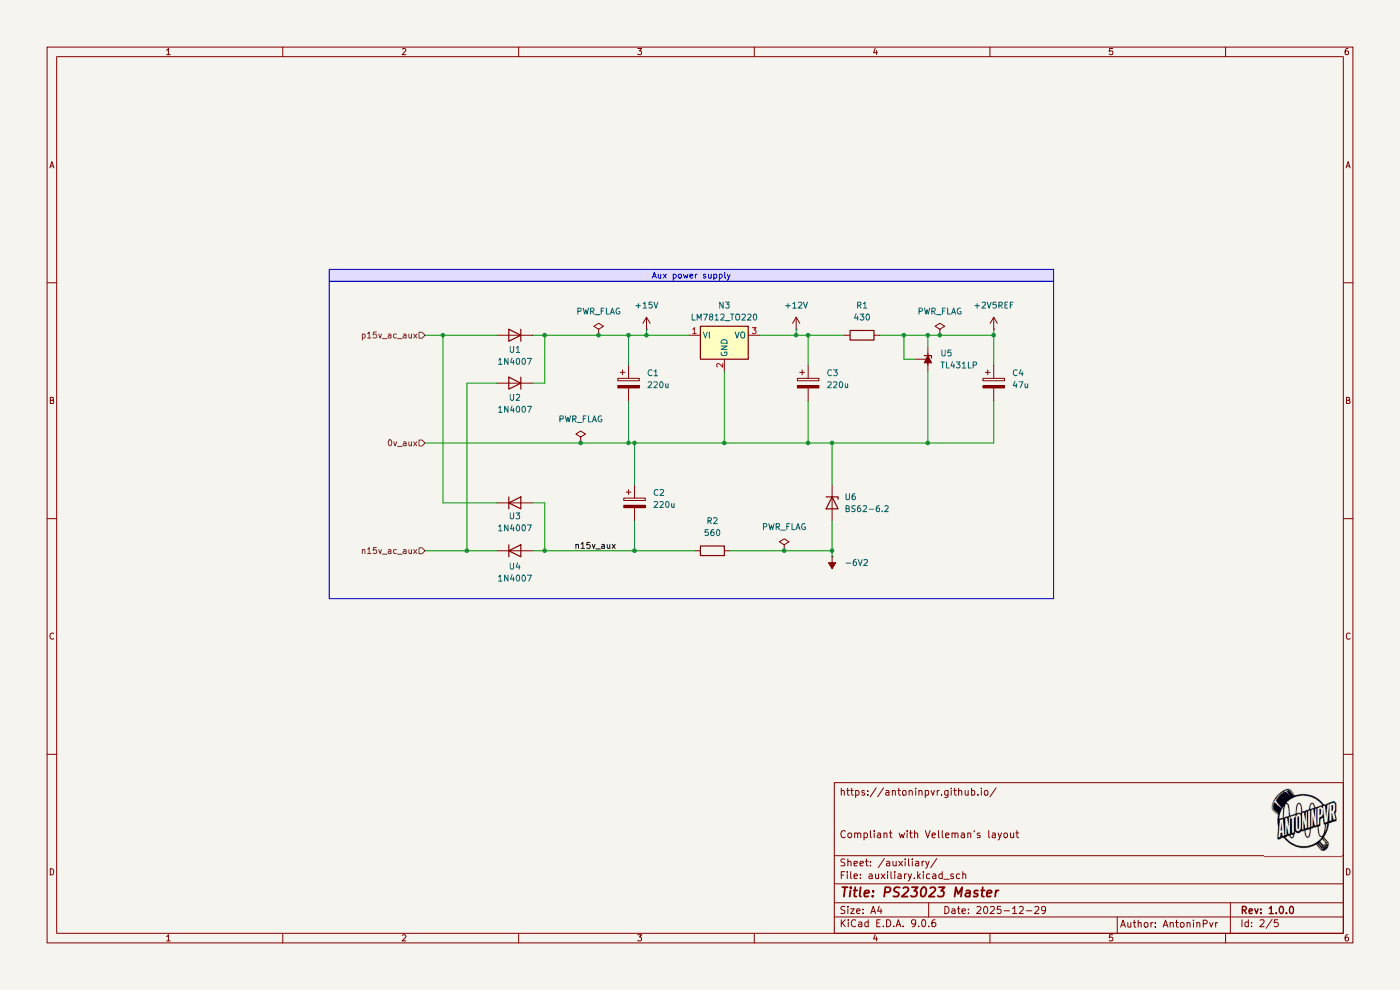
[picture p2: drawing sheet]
(kicad_sch
 (version 20250114)
 (generator "eeschema")
 (generator_version "9.0")
 (paper "A4")
 (title_block
  (title "PS23023 Master")
  (date "2025-12-29")
  (rev "1.0.0")
  (comment 1 "Compliant with Velleman’s layout")
  (comment 2 "Ref: AQF7.820.7120"))
 (lib_symbols
  (symbol "Device:C_Polarized"
   (pin_numbers (hide yes))
   (pin_names
    (offset 0.254)) (exclude_from_sim no) (in_bom yes) (on_board yes)
   (property "Reference" "C" (at 0.635 2.54 0) (effects (font (size 1.27 1.27)) (justify left)))
   (property "Value" "C_Polarized" (at 0.635 -2.54 0) (effects (font (size 1.27 1.27)) (justify left)))
   (property "Footprint" "" (at 0.9652 -3.81 0) (effects (font (size 1.27 1.27)) (hide yes)))
   (property "Datasheet" "~" (at 0 0 0) (effects (font (size 1.27 1.27)) (hide yes)))
   (property "Description" "Polarized capacitor" (at 0 0 0) (effects (font (size 1.27 1.27)) (hide yes)))
   (symbol "C_Polarized_0_1"
    (rectangle (start -2.286 0.508) (end 2.286 1.016) (stroke (width 0) (type default)) (fill (type none)))
    (polyline (pts (xy -1.778 2.286) (xy -0.762 2.286)) (stroke (width 0) (type default)) (fill (type none)))
    (polyline (pts (xy -1.27 2.794) (xy -1.27 1.778)) (stroke (width 0) (type default)) (fill (type none)))
    (rectangle (start 2.286 -0.508) (end -2.286 -1.016) (stroke (width 0) (type default)) (fill (type outline))))
   (symbol "C_Polarized_1_1"
    (pin passive line (at 0 3.81 270) (length 2.794) (name "~" (effects (font (size 1.27 1.27)))) (number "1" (effects (font (size 1.27 1.27)))))
    (pin passive line (at 0 -3.81 90) (length 2.794) (name "~" (effects (font (size 1.27 1.27)))) (number "2" (effects (font (size 1.27 1.27))))))
   (embedded_fonts no))
  (symbol "Device:D_Zener"
   (pin_numbers (hide yes))
   (pin_names
    (offset 1.016) (hide yes)) (exclude_from_sim no) (in_bom yes) (on_board yes)
   (property "Reference" "D" (at 0 2.54 0) (effects (font (size 1.27 1.27))))
   (property "Value" "D_Zener" (at 0 -2.54 0) (effects (font (size 1.27 1.27))))
   (property "Footprint" "" (at 0 0 0) (effects (font (size 1.27 1.27)) (hide yes)))
   (property "Datasheet" "~" (at 0 0 0) (effects (font (size 1.27 1.27)) (hide yes)))
   (property "Description" "Zener diode" (at 0 0 0) (effects (font (size 1.27 1.27)) (hide yes)))
   (symbol "D_Zener_0_1"
    (polyline (pts (xy -1.27 -1.27) (xy -1.27 1.27) (xy -0.762 1.27)) (stroke (width 0.254) (type default)) (fill (type none)))
    (polyline (pts (xy 1.27 0) (xy -1.27 0)) (stroke (width 0) (type default)) (fill (type none)))
    (polyline (pts (xy 1.27 -1.27) (xy 1.27 1.27) (xy -1.27 0) (xy 1.27 -1.27)) (stroke (width 0.254) (type default)) (fill (type none))))
   (symbol "D_Zener_1_1"
    (pin passive line (at -3.81 0 0) (length 2.54) (name "K" (effects (font (size 1.27 1.27)))) (number "1" (effects (font (size 1.27 1.27)))))
    (pin passive line (at 3.81 0 180) (length 2.54) (name "A" (effects (font (size 1.27 1.27)))) (number "2" (effects (font (size 1.27 1.27))))))
   (embedded_fonts no))
  (symbol "Device:R"
   (pin_numbers (hide yes))
   (pin_names
    (offset 0)) (exclude_from_sim no) (in_bom yes) (on_board yes)
   (property "Reference" "R" (at 2.032 0 90) (effects (font (size 1.27 1.27))))
   (property "Value" "R" (at 0 0 90) (effects (font (size 1.27 1.27))))
   (property "Footprint" "" (at -1.778 0 90) (effects (font (size 1.27 1.27)) (hide yes)))
   (property "Datasheet" "~" (at 0 0 0) (effects (font (size 1.27 1.27)) (hide yes)))
   (property "Description" "Resistor" (at 0 0 0) (effects (font (size 1.27 1.27)) (hide yes)))
   (symbol "R_0_1"
    (rectangle (start -1.016 -2.54) (end 1.016 2.54) (stroke (width 0.254) (type default)) (fill (type none))))
   (symbol "R_1_1"
    (pin passive line (at 0 3.81 270) (length 1.27) (name "~" (effects (font (size 1.27 1.27)))) (number "1" (effects (font (size 1.27 1.27)))))
    (pin passive line (at 0 -3.81 90) (length 1.27) (name "~" (effects (font (size 1.27 1.27)))) (number "2" (effects (font (size 1.27 1.27))))))
   (embedded_fonts no))
  (symbol "Diode:1N4007"
   (pin_numbers (hide yes))
   (pin_names (hide yes)) (exclude_from_sim no) (in_bom yes) (on_board yes)
   (property "Reference" "D" (at 0 2.54 0) (effects (font (size 1.27 1.27))))
   (property "Value" "1N4007" (at 0 -2.54 0) (effects (font (size 1.27 1.27))))
   (property "Footprint" "Diode_THT:D_DO-41_SOD81_P10.16mm_Horizontal" (at 0 -4.445 0) (effects (font (size 1.27 1.27)) (hide yes)))
   (property "Datasheet" "http://www.vishay.com/docs/88503/1n4001.pdf" (at 0 0 0) (effects (font (size 1.27 1.27)) (hide yes)))
   (property "Description" "1000V 1A General Purpose Rectifier Diode, DO-41" (at 0 0 0) (effects (font (size 1.27 1.27)) (hide yes)))
   (property "Sim.Device" "D" (at 0 0 0) (effects (font (size 1.27 1.27)) (hide yes)))
   (property "Sim.Pins" "1=K 2=A" (at 0 0 0) (effects (font (size 1.27 1.27)) (hide yes)))
   (symbol "1N4007_0_1"
    (polyline (pts (xy -1.27 1.27) (xy -1.27 -1.27)) (stroke (width 0.254) (type default)) (fill (type none)))
    (polyline (pts (xy 1.27 1.27) (xy 1.27 -1.27) (xy -1.27 0) (xy 1.27 1.27)) (stroke (width 0.254) (type default)) (fill (type none)))
    (polyline (pts (xy 1.27 0) (xy -1.27 0)) (stroke (width 0) (type default)) (fill (type none))))
   (symbol "1N4007_1_1"
    (pin passive line (at -3.81 0 0) (length 2.54) (name "K" (effects (font (size 1.27 1.27)))) (number "1" (effects (font (size 1.27 1.27)))))
    (pin passive line (at 3.81 0 180) (length 2.54) (name "A" (effects (font (size 1.27 1.27)))) (number "2" (effects (font (size 1.27 1.27))))))
   (embedded_fonts no))
  (symbol "Reference_Voltage:TL431LP"
   (pin_numbers (hide yes))
   (pin_names (hide yes)) (exclude_from_sim no) (in_bom yes) (on_board yes)
   (property "Reference" "U" (at -2.54 2.54 0) (effects (font (size 1.27 1.27))))
   (property "Value" "TL431LP" (at 0 -2.54 0) (effects (font (size 1.27 1.27))))
   (property "Footprint" "Package_TO_SOT_THT:TO-92_Inline" (at 0 -4.826 0) (effects (font (size 1.27 1.27)
    (italic yes)) (hide yes)))
   (property "Datasheet" "http://www.ti.com/lit/ds/symlink/tl431.pdf" (at 0.508 -7.112 0) (effects (font (size 1.27 1.27)
    (italic yes)) (hide yes)))
   (property "Description" "Shunt Regulator, TO-92" (at 0 -8.89 0) (effects (font (size 1.27 1.27)) (hide yes)))
   (symbol "TL431LP_0_1"
    (polyline (pts (xy -1.27 0) (xy 0 0) (xy 1.27 0)) (stroke (width 0) (type default)) (fill (type none)))
    (polyline (pts (xy -0.762 -0.762) (xy -0.762 0.762) (xy 0.762 0) (xy -0.762 -0.762)) (stroke (width 0) (type default)) (fill (type outline)))
    (polyline (pts (xy 0.254 -0.762) (xy 0.762 -0.762) (xy 0.762 0.762) (xy 0.762 0.762)) (stroke (width 0.254) (type default)) (fill (type none))))
   (symbol "TL431LP_1_1"
    (pin passive line (at -2.54 0 0) (length 2.54) (name "A" (effects (font (size 1.27 1.27)))) (number "2" (effects (font (size 1.27 1.27)))))
    (pin passive line (at 0 2.54 270) (length 2.54) (name "REF" (effects (font (size 1.27 1.27)))) (number "1" (effects (font (size 1.27 1.27)))))
    (pin passive line (at 2.54 0 180) (length 2.54) (name "K" (effects (font (size 1.27 1.27)))) (number "3" (effects (font (size 1.27 1.27))))))
   (embedded_fonts no))
  (symbol "Regulator_Linear:LM7812_TO220"
   (pin_names
    (offset 0.254)) (exclude_from_sim no) (in_bom yes) (on_board yes)
   (property "Reference" "U" (at -3.81 3.175 0) (effects (font (size 1.27 1.27))))
   (property "Value" "LM7812_TO220" (at 0 3.175 0) (effects (font (size 1.27 1.27)) (justify left)))
   (property "Footprint" "Package_TO_SOT_THT:TO-220-3_Vertical" (at 0 5.715 0) (effects (font (size 1.27 1.27)
    (italic yes)) (hide yes)))
   (property "Datasheet" "https://www.onsemi.cn/PowerSolutions/document/MC7800-D.PDF" (at 0 -1.27 0) (effects (font (size 1.27 1.27)) (hide yes)))
   (property "Description" "Positive 1A 35V Linear Regulator, Fixed Output 12V, TO-220" (at 0 0 0) (effects (font (size 1.27 1.27)) (hide yes)))
   (symbol "LM7812_TO220_0_1"
    (rectangle (start -5.08 1.905) (end 5.08 -5.08) (stroke (width 0.254) (type default)) (fill (type background))))
   (symbol "LM7812_TO220_1_1"
    (pin power_in line (at -7.62 0 0) (length 2.54) (name "VI" (effects (font (size 1.27 1.27)))) (number "1" (effects (font (size 1.27 1.27)))))
    (pin power_in line (at 0 -7.62 90) (length 2.54) (name "GND" (effects (font (size 1.27 1.27)))) (number "2" (effects (font (size 1.27 1.27)))))
    (pin power_out line (at 7.62 0 180) (length 2.54) (name "VO" (effects (font (size 1.27 1.27)))) (number "3" (effects (font (size 1.27 1.27))))))
   (embedded_fonts no))
  (symbol "power:+12V"
   (power)
   (pin_numbers (hide yes))
   (pin_names
    (offset 0) (hide yes)) (exclude_from_sim no) (in_bom yes) (on_board yes)
   (property "Reference" "#PWR" (at 0 -3.81 0) (effects (font (size 1.27 1.27)) (hide yes)))
   (property "Value" "+12V" (at 0 3.556 0) (effects (font (size 1.27 1.27))))
   (property "Footprint" "" (at 0 0 0) (effects (font (size 1.27 1.27)) (hide yes)))
   (property "Datasheet" "" (at 0 0 0) (effects (font (size 1.27 1.27)) (hide yes)))
   (property "Description" "Power symbol creates a global label with name \"+12V\"" (at 0 0 0) (effects (font (size 1.27 1.27)) (hide yes)))
   (symbol "+12V_0_1"
    (polyline (pts (xy -0.762 1.27) (xy 0 2.54)) (stroke (width 0) (type default)) (fill (type none)))
    (polyline (pts (xy 0 2.54) (xy 0.762 1.27)) (stroke (width 0) (type default)) (fill (type none)))
    (polyline (pts (xy 0 0) (xy 0 2.54)) (stroke (width 0) (type default)) (fill (type none))))
   (symbol "+12V_1_1"
    (pin power_in line (at 0 0 90) (length 0) (name "~" (effects (font (size 1.27 1.27)))) (number "1" (effects (font (size 1.27 1.27))))))
   (embedded_fonts no))
  (symbol "power:+15V"
   (power)
   (pin_numbers (hide yes))
   (pin_names
    (offset 0) (hide yes)) (exclude_from_sim no) (in_bom yes) (on_board yes)
   (property "Reference" "#PWR" (at 0 -3.81 0) (effects (font (size 1.27 1.27)) (hide yes)))
   (property "Value" "+15V" (at 0 3.556 0) (effects (font (size 1.27 1.27))))
   (property "Footprint" "" (at 0 0 0) (effects (font (size 1.27 1.27)) (hide yes)))
   (property "Datasheet" "" (at 0 0 0) (effects (font (size 1.27 1.27)) (hide yes)))
   (property "Description" "Power symbol creates a global label with name \"+15V\"" (at 0 0 0) (effects (font (size 1.27 1.27)) (hide yes)))
   (symbol "+15V_0_1"
    (polyline (pts (xy -0.762 1.27) (xy 0 2.54)) (stroke (width 0) (type default)) (fill (type none)))
    (polyline (pts (xy 0 2.54) (xy 0.762 1.27)) (stroke (width 0) (type default)) (fill (type none)))
    (polyline (pts (xy 0 0) (xy 0 2.54)) (stroke (width 0) (type default)) (fill (type none))))
   (symbol "+15V_1_1"
    (pin power_in line (at 0 0 90) (length 0) (name "~" (effects (font (size 1.27 1.27)))) (number "1" (effects (font (size 1.27 1.27))))))
   (embedded_fonts no))
  (symbol "power:+2V5"
   (power)
   (pin_numbers (hide yes))
   (pin_names
    (offset 0) (hide yes)) (exclude_from_sim no) (in_bom yes) (on_board yes)
   (property "Reference" "#PWR" (at 0 -3.81 0) (effects (font (size 1.27 1.27)) (hide yes)))
   (property "Value" "+2V5" (at 0 3.556 0) (effects (font (size 1.27 1.27))))
   (property "Footprint" "" (at 0 0 0) (effects (font (size 1.27 1.27)) (hide yes)))
   (property "Datasheet" "" (at 0 0 0) (effects (font (size 1.27 1.27)) (hide yes)))
   (property "Description" "Power symbol creates a global label with name \"+2V5\"" (at 0 0 0) (effects (font (size 1.27 1.27)) (hide yes)))
   (symbol "+2V5_0_1"
    (polyline (pts (xy -0.762 1.27) (xy 0 2.54)) (stroke (width 0) (type default)) (fill (type none)))
    (polyline (pts (xy 0 2.54) (xy 0.762 1.27)) (stroke (width 0) (type default)) (fill (type none)))
    (polyline (pts (xy 0 0) (xy 0 2.54)) (stroke (width 0) (type default)) (fill (type none))))
   (symbol "+2V5_1_1"
    (pin power_in line (at 0 0 90) (length 0) (name "~" (effects (font (size 1.27 1.27)))) (number "1" (effects (font (size 1.27 1.27))))))
   (embedded_fonts no))
  (symbol "power:-6V"
   (power)
   (pin_numbers (hide yes))
   (pin_names
    (offset 0) (hide yes)) (exclude_from_sim no) (in_bom yes) (on_board yes)
   (property "Reference" "#PWR" (at 0 -3.81 0) (effects (font (size 1.27 1.27)) (hide yes)))
   (property "Value" "-6V" (at 0 3.556 0) (effects (font (size 1.27 1.27))))
   (property "Footprint" "" (at 0 0 0) (effects (font (size 1.27 1.27)) (hide yes)))
   (property "Datasheet" "" (at 0 0 0) (effects (font (size 1.27 1.27)) (hide yes)))
   (property "Description" "Power symbol creates a global label with name \"-6V\"" (at 0 0 0) (effects (font (size 1.27 1.27)) (hide yes)))
   (symbol "-6V_0_0"
    (pin power_in line (at 0 0 90) (length 0) (name "~" (effects (font (size 1.27 1.27)))) (number "1" (effects (font (size 1.27 1.27))))))
   (symbol "-6V_0_1"
    (polyline (pts (xy 0 0) (xy 0 1.27) (xy 0.762 1.27) (xy 0 2.54) (xy -0.762 1.27) (xy 0 1.27)) (stroke (width 0) (type default)) (fill (type outline))))
   (embedded_fonts no))
  (symbol "power:PWR_FLAG"
   (power)
   (pin_numbers (hide yes))
   (pin_names
    (offset 0) (hide yes)) (exclude_from_sim no) (in_bom yes) (on_board yes)
   (property "Reference" "#FLG" (at 0 1.905 0) (effects (font (size 1.27 1.27)) (hide yes)))
   (property "Value" "PWR_FLAG" (at 0 3.81 0) (effects (font (size 1.27 1.27))))
   (property "Footprint" "" (at 0 0 0) (effects (font (size 1.27 1.27)) (hide yes)))
   (property "Datasheet" "~" (at 0 0 0) (effects (font (size 1.27 1.27)) (hide yes)))
   (property "Description" "Special symbol for telling ERC where power comes from" (at 0 0 0) (effects (font (size 1.27 1.27)) (hide yes)))
   (symbol "PWR_FLAG_0_0"
    (pin power_out line (at 0 0 90) (length 0) (name "~" (effects (font (size 1.27 1.27)))) (number "1" (effects (font (size 1.27 1.27))))))
   (symbol "PWR_FLAG_0_1"
    (polyline (pts (xy 0 0) (xy 0 1.27) (xy -1.016 1.905) (xy 0 2.54) (xy 1.016 1.905) (xy 0 1.27)) (stroke (width 0) (type default)) (fill (type none))))
   (embedded_fonts no)))
 (rectangle
  (start 69.85 59.69)
  (end 223.52 127)
  (stroke (width 0) (type default))
  (fill (type none)))
 (text_box "Aux power supply"
  (exclude_from_sim no)
  (at 69.85 57.15 0)
  (size 153.67 2.54)
  (margins 0.9525 0.9525 0.9525 0.9525)
  (stroke (width 0) (type solid))
  (fill (type color) (color 226 221 255 1))
  (effects (font (size 1.27 1.27))))
 (junction
  (at 199.39 71.12)
  (diameter 0)
  (color 0 0 0 0))
 (junction
  (at 133.35 71.12)
  (diameter 0)
  (color 0 0 0 0))
 (junction
  (at 171.45 71.12)
  (diameter 0)
  (color 0 0 0 0))
 (junction
  (at 123.19 93.98)
  (diameter 0)
  (color 0 0 0 0))
 (junction
  (at 134.62 93.98)
  (diameter 0)
  (color 0 0 0 0))
 (junction
  (at 137.16 71.12)
  (diameter 0)
  (color 0 0 0 0))
 (junction
  (at 196.85 71.12)
  (diameter 0)
  (color 0 0 0 0))
 (junction
  (at 127 71.12)
  (diameter 0)
  (color 0 0 0 0))
 (junction
  (at 171.45 93.98)
  (diameter 0)
  (color 0 0 0 0))
 (junction
  (at 191.77 71.12)
  (diameter 0)
  (color 0 0 0 0))
 (junction
  (at 153.67 93.98)
  (diameter 0)
  (color 0 0 0 0))
 (junction
  (at 176.53 116.84)
  (diameter 0)
  (color 0 0 0 0))
 (junction
  (at 176.53 93.98)
  (diameter 0)
  (color 0 0 0 0))
 (junction
  (at 134.62 116.84)
  (diameter 0)
  (color 0 0 0 0))
 (junction
  (at 196.85 93.98)
  (diameter 0)
  (color 0 0 0 0))
 (junction
  (at 115.57 71.12)
  (diameter 0)
  (color 0 0 0 0))
 (junction
  (at 115.57 116.84)
  (diameter 0)
  (color 0 0 0 0))
 (junction
  (at 93.98 71.12)
  (diameter 0)
  (color 0 0 0 0))
 (junction
  (at 99.06 116.84)
  (diameter 0)
  (color 0 0 0 0))
 (junction
  (at 210.82 71.12)
  (diameter 0)
  (color 0 0 0 0))
 (junction
  (at 168.91 71.12)
  (diameter 0)
  (color 0 0 0 0))
 (junction
  (at 166.37 116.84)
  (diameter 0)
  (color 0 0 0 0))
 (junction
  (at 133.35 93.98)
  (diameter 0)
  (color 0 0 0 0))
 (wire
  (pts (xy 176.53 116.84) (xy 176.53 110.49))
  (stroke (width 0) (type default)))
 (wire
  (pts (xy 194.31 76.2) (xy 191.77 76.2))
  (stroke (width 0) (type default)))
 (wire
  (pts (xy 153.67 93.98) (xy 171.45 93.98))
  (stroke (width 0) (type default)))
 (wire
  (pts (xy 133.35 77.47) (xy 133.35 71.12))
  (stroke (width 0) (type default)))
 (wire
  (pts (xy 210.82 69.85) (xy 210.82 71.12))
  (stroke (width 0) (type default)))
 (wire
  (pts (xy 199.39 71.12) (xy 196.85 71.12))
  (stroke (width 0) (type default)))
 (wire
  (pts (xy 210.82 93.98) (xy 196.85 93.98))
  (stroke (width 0) (type default)))
 (wire
  (pts (xy 115.57 71.12) (xy 115.57 81.28))
  (stroke (width 0) (type default)))
 (wire
  (pts (xy 133.35 71.12) (xy 127 71.12))
  (stroke (width 0) (type default)))
 (wire
  (pts (xy 127 71.12) (xy 115.57 71.12))
  (stroke (width 0) (type default)))
 (wire
  (pts (xy 171.45 71.12) (xy 179.07 71.12))
  (stroke (width 0) (type default)))
 (wire
  (pts (xy 168.91 69.85) (xy 168.91 71.12))
  (stroke (width 0) (type default)))
 (wire
  (pts (xy 123.19 93.98) (xy 133.35 93.98))
  (stroke (width 0) (type default)))
 (wire
  (pts (xy 196.85 78.74) (xy 196.85 93.98))
  (stroke (width 0) (type default)))
 (wire
  (pts (xy 90.17 93.98) (xy 123.19 93.98))
  (stroke (width 0) (type default)))
 (wire
  (pts (xy 191.77 76.2) (xy 191.77 71.12))
  (stroke (width 0) (type default)))
 (wire
  (pts (xy 134.62 93.98) (xy 134.62 102.87))
  (stroke (width 0) (type default)))
 (wire
  (pts (xy 137.16 69.85) (xy 137.16 71.12))
  (stroke (width 0) (type default)))
 (wire
  (pts (xy 210.82 77.47) (xy 210.82 71.12))
  (stroke (width 0) (type default)))
 (wire
  (pts (xy 153.67 78.74) (xy 153.67 93.98))
  (stroke (width 0) (type default)))
 (wire
  (pts (xy 90.17 116.84) (xy 99.06 116.84))
  (stroke (width 0) (type default)))
 (wire
  (pts (xy 99.06 81.28) (xy 105.41 81.28))
  (stroke (width 0) (type default)))
 (wire
  (pts (xy 154.94 116.84) (xy 166.37 116.84))
  (stroke (width 0) (type default)))
 (wire
  (pts (xy 210.82 71.12) (xy 199.39 71.12))
  (stroke (width 0) (type default)))
 (wire
  (pts (xy 134.62 116.84) (xy 147.32 116.84))
  (stroke (width 0) (type default)))
 (wire
  (pts (xy 176.53 93.98) (xy 196.85 93.98))
  (stroke (width 0) (type default)))
 (wire
  (pts (xy 113.03 81.28) (xy 115.57 81.28))
  (stroke (width 0) (type default)))
 (wire
  (pts (xy 113.03 106.68) (xy 115.57 106.68))
  (stroke (width 0) (type default)))
 (wire
  (pts (xy 176.53 93.98) (xy 171.45 93.98))
  (stroke (width 0) (type default)))
 (wire
  (pts (xy 99.06 116.84) (xy 105.41 116.84))
  (stroke (width 0) (type default)))
 (wire
  (pts (xy 134.62 93.98) (xy 133.35 93.98))
  (stroke (width 0) (type default)))
 (wire
  (pts (xy 171.45 77.47) (xy 171.45 71.12))
  (stroke (width 0) (type default)))
 (wire
  (pts (xy 196.85 71.12) (xy 191.77 71.12))
  (stroke (width 0) (type default)))
 (wire
  (pts (xy 133.35 71.12) (xy 137.16 71.12))
  (stroke (width 0) (type default)))
 (wire
  (pts (xy 90.17 71.12) (xy 93.98 71.12))
  (stroke (width 0) (type default)))
 (wire
  (pts (xy 93.98 71.12) (xy 93.98 106.68))
  (stroke (width 0) (type default)))
 (wire
  (pts (xy 113.03 116.84) (xy 115.57 116.84))
  (stroke (width 0) (type default)))
 (wire
  (pts (xy 134.62 116.84) (xy 115.57 116.84))
  (stroke (width 0) (type default)))
 (wire
  (pts (xy 113.03 71.12) (xy 115.57 71.12))
  (stroke (width 0) (type default)))
 (wire
  (pts (xy 134.62 110.49) (xy 134.62 116.84))
  (stroke (width 0) (type default)))
 (wire
  (pts (xy 115.57 106.68) (xy 115.57 116.84))
  (stroke (width 0) (type default)))
 (wire
  (pts (xy 161.29 71.12) (xy 168.91 71.12))
  (stroke (width 0) (type default)))
 (wire
  (pts (xy 137.16 71.12) (xy 146.05 71.12))
  (stroke (width 0) (type default)))
 (wire
  (pts (xy 210.82 85.09) (xy 210.82 93.98))
  (stroke (width 0) (type default)))
 (wire
  (pts (xy 171.45 85.09) (xy 171.45 93.98))
  (stroke (width 0) (type default)))
 (wire
  (pts (xy 153.67 93.98) (xy 134.62 93.98))
  (stroke (width 0) (type default)))
 (wire
  (pts (xy 93.98 71.12) (xy 105.41 71.12))
  (stroke (width 0) (type default)))
 (wire
  (pts (xy 196.85 73.66) (xy 196.85 71.12))
  (stroke (width 0) (type default)))
 (wire
  (pts (xy 133.35 93.98) (xy 133.35 85.09))
  (stroke (width 0) (type default)))
 (wire
  (pts (xy 99.06 81.28) (xy 99.06 116.84))
  (stroke (width 0) (type default)))
 (wire
  (pts (xy 176.53 93.98) (xy 176.53 102.87))
  (stroke (width 0) (type default)))
 (wire
  (pts (xy 191.77 71.12) (xy 186.69 71.12))
  (stroke (width 0) (type default)))
 (wire
  (pts (xy 166.37 116.84) (xy 176.53 116.84))
  (stroke (width 0) (type default)))
 (wire
  (pts (xy 93.98 106.68) (xy 105.41 106.68))
  (stroke (width 0) (type default)))
 (wire
  (pts (xy 168.91 71.12) (xy 171.45 71.12))
  (stroke (width 0) (type default)))
 (wire
  (pts (xy 176.53 116.84) (xy 176.53 118.11))
  (stroke (width 0) (type default)))
 (label "n15v_aux"
  (at 130.81 116.84 180)
  (effects (font (size 1.27 1.27)) (justify right bottom)))
 (hierarchical_label "n15v_ac_aux"
  (shape input)
  (at 90.17 116.84 180)
  (effects (font (size 1.27 1.27)) (justify right)))
 (hierarchical_label "0v_aux"
  (shape input)
  (at 90.17 93.98 180)
  (effects (font (size 1.27 1.27)) (justify right)))
 (hierarchical_label "p15v_ac_aux"
  (shape input)
  (at 90.17 71.12 180)
  (effects (font (size 1.27 1.27)) (justify right)))
 (symbol
  (lib_id "Diode:1N4007")
  (at 109.22 81.28 0)
  (mirror y)
  (unit 1)
  (exclude_from_sim no)
  (in_bom yes)
  (on_board yes)
  (dnp no)
  (property "Reference" "U2" (at 109.22 84.328 0) (effects (font (size 1.27 1.27))))
  (property "Value" "1N4007" (at 109.22 86.868 0) (effects (font (size 1.27 1.27))))
  (property "Footprint" "Diode_THT:D_DO-41_SOD81_P10.16mm_Horizontal" (at 109.22 85.725 0) (effects (font (size 1.27 1.27)) (hide yes)))
  (property "Datasheet" "http://www.vishay.com/docs/88503/1n4001.pdf" (at 109.22 81.28 0) (effects (font (size 1.27 1.27)) (hide yes)))
  (property "Description" "1000V 1A General Purpose Rectifier Diode, DO-41" (at 109.22 81.28 0) (effects (font (size 1.27 1.27)) (hide yes)))
  (property "Sim.Device" "D" (at 109.22 81.28 0) (effects (font (size 1.27 1.27)) (hide yes)))
  (property "Sim.Pins" "1=K 2=A" (at 109.22 81.28 0) (effects (font (size 1.27 1.27)) (hide yes)))
  (pin "1")
  (pin "2"))
 (symbol
  (lib_id "power:+2V5")
  (at 210.82 69.85 0)
  (unit 1)
  (exclude_from_sim no)
  (in_bom yes)
  (on_board yes)
  (dnp no)
  (fields_autoplaced yes)
  (property "Reference" "#PWR024" (at 210.82 73.66 0) (effects (font (size 1.27 1.27)) (hide yes)))
  (property "Value" "+2V5REF" (at 210.82 64.77 0) (effects (font (size 1.27 1.27))))
  (property "Footprint" "" (at 210.82 69.85 0) (effects (font (size 1.27 1.27)) (hide yes)))
  (property "Datasheet" "" (at 210.82 69.85 0) (effects (font (size 1.27 1.27)) (hide yes)))
  (property "Description" "Power symbol creates a global label with name \"+2V5\"" (at 210.82 69.85 0) (effects (font (size 1.27 1.27)) (hide yes)))
  (pin "1"))
 (symbol
  (lib_id "Device:R")
  (at 182.88 71.12 90)
  (unit 1)
  (exclude_from_sim no)
  (in_bom yes)
  (on_board yes)
  (dnp no)
  (fields_autoplaced yes)
  (property "Reference" "R1" (at 182.88 64.77 90) (effects (font (size 1.27 1.27))))
  (property "Value" "430" (at 182.88 67.31 90) (effects (font (size 1.27 1.27))))
  (property "Footprint" "" (at 182.88 72.898 90) (effects (font (size 1.27 1.27)) (hide yes)))
  (property "Datasheet" "~" (at 182.88 71.12 0) (effects (font (size 1.27 1.27)) (hide yes)))
  (property "Description" "Resistor" (at 182.88 71.12 0) (effects (font (size 1.27 1.27)) (hide yes)))
  (pin "1")
  (pin "2"))
 (symbol
  (lib_id "Diode:1N4007")
  (at 109.22 106.68 0)
  (unit 1)
  (exclude_from_sim no)
  (in_bom yes)
  (on_board yes)
  (dnp no)
  (property "Reference" "U3" (at 109.22 109.474 0) (effects (font (size 1.27 1.27))))
  (property "Value" "1N4007" (at 109.22 112.014 0) (effects (font (size 1.27 1.27))))
  (property "Footprint" "Diode_THT:D_DO-41_SOD81_P10.16mm_Horizontal" (at 109.22 111.125 0) (effects (font (size 1.27 1.27)) (hide yes)))
  (property "Datasheet" "http://www.vishay.com/docs/88503/1n4001.pdf" (at 109.22 106.68 0) (effects (font (size 1.27 1.27)) (hide yes)))
  (property "Description" "1000V 1A General Purpose Rectifier Diode, DO-41" (at 109.22 106.68 0) (effects (font (size 1.27 1.27)) (hide yes)))
  (property "Sim.Device" "D" (at 109.22 106.68 0) (effects (font (size 1.27 1.27)) (hide yes)))
  (property "Sim.Pins" "1=K 2=A" (at 109.22 106.68 0) (effects (font (size 1.27 1.27)) (hide yes)))
  (pin "1")
  (pin "2"))
 (symbol
  (lib_id "Diode:1N4007")
  (at 109.22 116.84 0)
  (unit 1)
  (exclude_from_sim no)
  (in_bom yes)
  (on_board yes)
  (dnp no)
  (property "Reference" "U4" (at 109.22 120.142 0) (effects (font (size 1.27 1.27))))
  (property "Value" "1N4007" (at 109.22 122.682 0) (effects (font (size 1.27 1.27))))
  (property "Footprint" "Diode_THT:D_DO-41_SOD81_P10.16mm_Horizontal" (at 109.22 121.285 0) (effects (font (size 1.27 1.27)) (hide yes)))
  (property "Datasheet" "http://www.vishay.com/docs/88503/1n4001.pdf" (at 109.22 116.84 0) (effects (font (size 1.27 1.27)) (hide yes)))
  (property "Description" "1000V 1A General Purpose Rectifier Diode, DO-41" (at 109.22 116.84 0) (effects (font (size 1.27 1.27)) (hide yes)))
  (property "Sim.Device" "D" (at 109.22 116.84 0) (effects (font (size 1.27 1.27)) (hide yes)))
  (property "Sim.Pins" "1=K 2=A" (at 109.22 116.84 0) (effects (font (size 1.27 1.27)) (hide yes)))
  (pin "1")
  (pin "2"))
 (symbol
  (lib_id "Device:C_Polarized")
  (at 210.82 81.28 0)
  (unit 1)
  (exclude_from_sim no)
  (in_bom yes)
  (on_board yes)
  (dnp no)
  (fields_autoplaced yes)
  (property "Reference" "C4" (at 214.63 79.1209 0) (effects (font (size 1.27 1.27)) (justify left)))
  (property "Value" "47u" (at 214.63 81.6609 0) (effects (font (size 1.27 1.27)) (justify left)))
  (property "Footprint" "" (at 211.7852 85.09 0) (effects (font (size 1.27 1.27)) (hide yes)))
  (property "Datasheet" "~" (at 210.82 81.28 0) (effects (font (size 1.27 1.27)) (hide yes)))
  (property "Description" "Polarized capacitor" (at 210.82 81.28 0) (effects (font (size 1.27 1.27)) (hide yes)))
  (pin "1")
  (pin "2"))
 (symbol
  (lib_id "Regulator_Linear:LM7812_TO220")
  (at 153.67 71.12 0)
  (unit 1)
  (exclude_from_sim no)
  (in_bom yes)
  (on_board yes)
  (dnp no)
  (fields_autoplaced yes)
  (property "Reference" "N3" (at 153.67 64.77 0) (effects (font (size 1.27 1.27))))
  (property "Value" "LM7812_TO220" (at 153.67 67.31 0) (effects (font (size 1.27 1.27))))
  (property "Footprint" "Package_TO_SOT_THT:TO-220-3_Vertical" (at 153.67 65.405 0) (effects (font (size 1.27 1.27)
    (italic yes)) (hide yes)))
  (property "Datasheet" "https://www.onsemi.cn/PowerSolutions/document/MC7800-D.PDF" (at 153.67 72.39 0) (effects (font (size 1.27 1.27)) (hide yes)))
  (property "Description" "Positive 1A 35V Linear Regulator, Fixed Output 12V, TO-220" (at 153.67 71.12 0) (effects (font (size 1.27 1.27)) (hide yes)))
  (pin "1")
  (pin "2")
  (pin "3"))
 (symbol
  (lib_id "power:-6V")
  (at 176.53 118.11 180)
  (unit 1)
  (exclude_from_sim no)
  (in_bom yes)
  (on_board yes)
  (dnp no)
  (fields_autoplaced yes)
  (property "Reference" "#PWR04" (at 176.53 114.3 0) (effects (font (size 1.27 1.27)) (hide yes)))
  (property "Value" "-6V2" (at 179.07 119.3799 0) (effects (font (size 1.27 1.27)) (justify right)))
  (property "Footprint" "" (at 176.53 118.11 0) (effects (font (size 1.27 1.27)) (hide yes)))
  (property "Datasheet" "" (at 176.53 118.11 0) (effects (font (size 1.27 1.27)) (hide yes)))
  (property "Description" "Power symbol creates a global label with name \"-6V\"" (at 176.53 118.11 0) (effects (font (size 1.27 1.27)) (hide yes)))
  (pin "1"))
 (symbol
  (lib_id "power:PWR_FLAG")
  (at 127 71.12 0)
  (unit 1)
  (exclude_from_sim no)
  (in_bom yes)
  (on_board yes)
  (dnp no)
  (fields_autoplaced yes)
  (property "Reference" "#FLG02" (at 127 69.215 0) (effects (font (size 1.27 1.27)) (hide yes)))
  (property "Value" "PWR_FLAG" (at 127 66.04 0) (effects (font (size 1.27 1.27))))
  (property "Footprint" "" (at 127 71.12 0) (effects (font (size 1.27 1.27)) (hide yes)))
  (property "Datasheet" "~" (at 127 71.12 0) (effects (font (size 1.27 1.27)) (hide yes)))
  (property "Description" "Special symbol for telling ERC where power comes from" (at 127 71.12 0) (effects (font (size 1.27 1.27)) (hide yes)))
  (pin "1"))
 (symbol
  (lib_id "Device:D_Zener")
  (at 176.53 106.68 270)
  (unit 1)
  (exclude_from_sim no)
  (in_bom yes)
  (on_board yes)
  (dnp no)
  (fields_autoplaced yes)
  (property "Reference" "U6" (at 179.07 105.4099 90) (effects (font (size 1.27 1.27)) (justify left)))
  (property "Value" "BS62-6.2" (at 179.07 107.9499 90) (effects (font (size 1.27 1.27)) (justify left)))
  (property "Footprint" "" (at 176.53 106.68 0) (effects (font (size 1.27 1.27)) (hide yes)))
  (property "Datasheet" "~" (at 176.53 106.68 0) (effects (font (size 1.27 1.27)) (hide yes)))
  (property "Description" "Zener diode" (at 176.53 106.68 0) (effects (font (size 1.27 1.27)) (hide yes)))
  (pin "2")
  (pin "1"))
 (symbol
  (lib_id "Device:R")
  (at 151.13 116.84 90)
  (unit 1)
  (exclude_from_sim no)
  (in_bom yes)
  (on_board yes)
  (dnp no)
  (fields_autoplaced yes)
  (property "Reference" "R2" (at 151.13 110.49 90) (effects (font (size 1.27 1.27))))
  (property "Value" "560" (at 151.13 113.03 90) (effects (font (size 1.27 1.27))))
  (property "Footprint" "" (at 151.13 118.618 90) (effects (font (size 1.27 1.27)) (hide yes)))
  (property "Datasheet" "~" (at 151.13 116.84 0) (effects (font (size 1.27 1.27)) (hide yes)))
  (property "Description" "Resistor" (at 151.13 116.84 0) (effects (font (size 1.27 1.27)) (hide yes)))
  (pin "1")
  (pin "2"))
 (symbol
  (lib_id "Device:C_Polarized")
  (at 133.35 81.28 0)
  (unit 1)
  (exclude_from_sim no)
  (in_bom yes)
  (on_board yes)
  (dnp no)
  (fields_autoplaced yes)
  (property "Reference" "C1" (at 137.16 79.1209 0) (effects (font (size 1.27 1.27)) (justify left)))
  (property "Value" "220u" (at 137.16 81.6609 0) (effects (font (size 1.27 1.27)) (justify left)))
  (property "Footprint" "" (at 134.3152 85.09 0) (effects (font (size 1.27 1.27)) (hide yes)))
  (property "Datasheet" "~" (at 133.35 81.28 0) (effects (font (size 1.27 1.27)) (hide yes)))
  (property "Description" "Polarized capacitor" (at 133.35 81.28 0) (effects (font (size 1.27 1.27)) (hide yes)))
  (pin "1")
  (pin "2"))
 (symbol
  (lib_id "Device:C_Polarized")
  (at 134.62 106.68 0)
  (unit 1)
  (exclude_from_sim no)
  (in_bom yes)
  (on_board yes)
  (dnp no)
  (fields_autoplaced yes)
  (property "Reference" "C2" (at 138.43 104.5209 0) (effects (font (size 1.27 1.27)) (justify left)))
  (property "Value" "220u" (at 138.43 107.0609 0) (effects (font (size 1.27 1.27)) (justify left)))
  (property "Footprint" "" (at 135.5852 110.49 0) (effects (font (size 1.27 1.27)) (hide yes)))
  (property "Datasheet" "~" (at 134.62 106.68 0) (effects (font (size 1.27 1.27)) (hide yes)))
  (property "Description" "Polarized capacitor" (at 134.62 106.68 0) (effects (font (size 1.27 1.27)) (hide yes)))
  (pin "1")
  (pin "2"))
 (symbol
  (lib_id "Reference_Voltage:TL431LP")
  (at 196.85 76.2 90)
  (unit 1)
  (exclude_from_sim no)
  (in_bom yes)
  (on_board yes)
  (dnp no)
  (fields_autoplaced yes)
  (property "Reference" "U5" (at 199.39 74.9299 90) (effects (font (size 1.27 1.27)) (justify right)))
  (property "Value" "TL431LP" (at 199.39 77.4699 90) (effects (font (size 1.27 1.27)) (justify right)))
  (property "Footprint" "Package_TO_SOT_THT:TO-92_Inline" (at 201.676 76.2 0) (effects (font (size 1.27 1.27)
    (italic yes)) (hide yes)))
  (property "Datasheet" "http://www.ti.com/lit/ds/symlink/tl431.pdf" (at 203.962 75.692 0) (effects (font (size 1.27 1.27)
    (italic yes)) (hide yes)))
  (property "Description" "Shunt Regulator, TO-92" (at 205.74 76.2 0) (effects (font (size 1.27 1.27)) (hide yes)))
  (pin "2")
  (pin "1")
  (pin "3"))
 (symbol
  (lib_id "power:PWR_FLAG")
  (at 166.37 116.84 0)
  (unit 1)
  (exclude_from_sim no)
  (in_bom yes)
  (on_board yes)
  (dnp no)
  (fields_autoplaced yes)
  (property "Reference" "#FLG04" (at 166.37 114.935 0) (effects (font (size 1.27 1.27)) (hide yes)))
  (property "Value" "PWR_FLAG" (at 166.37 111.76 0) (effects (font (size 1.27 1.27))))
  (property "Footprint" "" (at 166.37 116.84 0) (effects (font (size 1.27 1.27)) (hide yes)))
  (property "Datasheet" "~" (at 166.37 116.84 0) (effects (font (size 1.27 1.27)) (hide yes)))
  (property "Description" "Special symbol for telling ERC where power comes from" (at 166.37 116.84 0) (effects (font (size 1.27 1.27)) (hide yes)))
  (pin "1"))
 (symbol
  (lib_id "Device:C_Polarized")
  (at 171.45 81.28 0)
  (unit 1)
  (exclude_from_sim no)
  (in_bom yes)
  (on_board yes)
  (dnp no)
  (fields_autoplaced yes)
  (property "Reference" "C3" (at 175.26 79.1209 0) (effects (font (size 1.27 1.27)) (justify left)))
  (property "Value" "220u" (at 175.26 81.6609 0) (effects (font (size 1.27 1.27)) (justify left)))
  (property "Footprint" "" (at 172.4152 85.09 0) (effects (font (size 1.27 1.27)) (hide yes)))
  (property "Datasheet" "~" (at 171.45 81.28 0) (effects (font (size 1.27 1.27)) (hide yes)))
  (property "Description" "Polarized capacitor" (at 171.45 81.28 0) (effects (font (size 1.27 1.27)) (hide yes)))
  (pin "1")
  (pin "2"))
 (symbol
  (lib_id "Diode:1N4007")
  (at 109.22 71.12 0)
  (mirror y)
  (unit 1)
  (exclude_from_sim no)
  (in_bom yes)
  (on_board yes)
  (dnp no)
  (property "Reference" "U1" (at 109.22 74.168 0) (effects (font (size 1.27 1.27))))
  (property "Value" "1N4007" (at 109.22 76.708 0) (effects (font (size 1.27 1.27))))
  (property "Footprint" "Diode_THT:D_DO-41_SOD81_P10.16mm_Horizontal" (at 109.22 75.565 0) (effects (font (size 1.27 1.27)) (hide yes)))
  (property "Datasheet" "http://www.vishay.com/docs/88503/1n4001.pdf" (at 109.22 71.12 0) (effects (font (size 1.27 1.27)) (hide yes)))
  (property "Description" "1000V 1A General Purpose Rectifier Diode, DO-41" (at 109.22 71.12 0) (effects (font (size 1.27 1.27)) (hide yes)))
  (property "Sim.Device" "D" (at 109.22 71.12 0) (effects (font (size 1.27 1.27)) (hide yes)))
  (property "Sim.Pins" "1=K 2=A" (at 109.22 71.12 0) (effects (font (size 1.27 1.27)) (hide yes)))
  (pin "1")
  (pin "2"))
 (symbol
  (lib_id "power:+15V")
  (at 137.16 69.85 0)
  (unit 1)
  (exclude_from_sim no)
  (in_bom yes)
  (on_board yes)
  (dnp no)
  (fields_autoplaced yes)
  (property "Reference" "#PWR02" (at 137.16 73.66 0) (effects (font (size 1.27 1.27)) (hide yes)))
  (property "Value" "+15V" (at 137.16 64.77 0) (effects (font (size 1.27 1.27))))
  (property "Footprint" "" (at 137.16 69.85 0) (effects (font (size 1.27 1.27)) (hide yes)))
  (property "Datasheet" "" (at 137.16 69.85 0) (effects (font (size 1.27 1.27)) (hide yes)))
  (property "Description" "Power symbol creates a global label with name \"+15V\"" (at 137.16 69.85 0) (effects (font (size 1.27 1.27)) (hide yes)))
  (pin "1"))
 (symbol
  (lib_id "power:PWR_FLAG")
  (at 199.39 71.12 0)
  (unit 1)
  (exclude_from_sim no)
  (in_bom yes)
  (on_board yes)
  (dnp no)
  (fields_autoplaced yes)
  (property "Reference" "#FLG05" (at 199.39 69.215 0) (effects (font (size 1.27 1.27)) (hide yes)))
  (property "Value" "PWR_FLAG" (at 199.39 66.04 0) (effects (font (size 1.27 1.27))))
  (property "Footprint" "" (at 199.39 71.12 0) (effects (font (size 1.27 1.27)) (hide yes)))
  (property "Datasheet" "~" (at 199.39 71.12 0) (effects (font (size 1.27 1.27)) (hide yes)))
  (property "Description" "Special symbol for telling ERC where power comes from" (at 199.39 71.12 0) (effects (font (size 1.27 1.27)) (hide yes)))
  (pin "1"))
 (symbol
  (lib_id "power:PWR_FLAG")
  (at 123.19 93.98 0)
  (unit 1)
  (exclude_from_sim no)
  (in_bom yes)
  (on_board yes)
  (dnp no)
  (fields_autoplaced yes)
  (property "Reference" "#FLG03" (at 123.19 92.075 0) (effects (font (size 1.27 1.27)) (hide yes)))
  (property "Value" "PWR_FLAG" (at 123.19 88.9 0) (effects (font (size 1.27 1.27))))
  (property "Footprint" "" (at 123.19 93.98 0) (effects (font (size 1.27 1.27)) (hide yes)))
  (property "Datasheet" "~" (at 123.19 93.98 0) (effects (font (size 1.27 1.27)) (hide yes)))
  (property "Description" "Special symbol for telling ERC where power comes from" (at 123.19 93.98 0) (effects (font (size 1.27 1.27)) (hide yes)))
  (pin "1"))
 (symbol
  (lib_id "power:+12V")
  (at 168.91 69.85 0)
  (unit 1)
  (exclude_from_sim no)
  (in_bom yes)
  (on_board yes)
  (dnp no)
  (fields_autoplaced yes)
  (property "Reference" "#PWR05" (at 168.91 73.66 0) (effects (font (size 1.27 1.27)) (hide yes)))
  (property "Value" "+12V" (at 168.91 64.77 0) (effects (font (size 1.27 1.27))))
  (property "Footprint" "" (at 168.91 69.85 0) (effects (font (size 1.27 1.27)) (hide yes)))
  (property "Datasheet" "" (at 168.91 69.85 0) (effects (font (size 1.27 1.27)) (hide yes)))
  (property "Description" "Power symbol creates a global label with name \"+12V\"" (at 168.91 69.85 0) (effects (font (size 1.27 1.27)) (hide yes)))
  (pin "1")))
